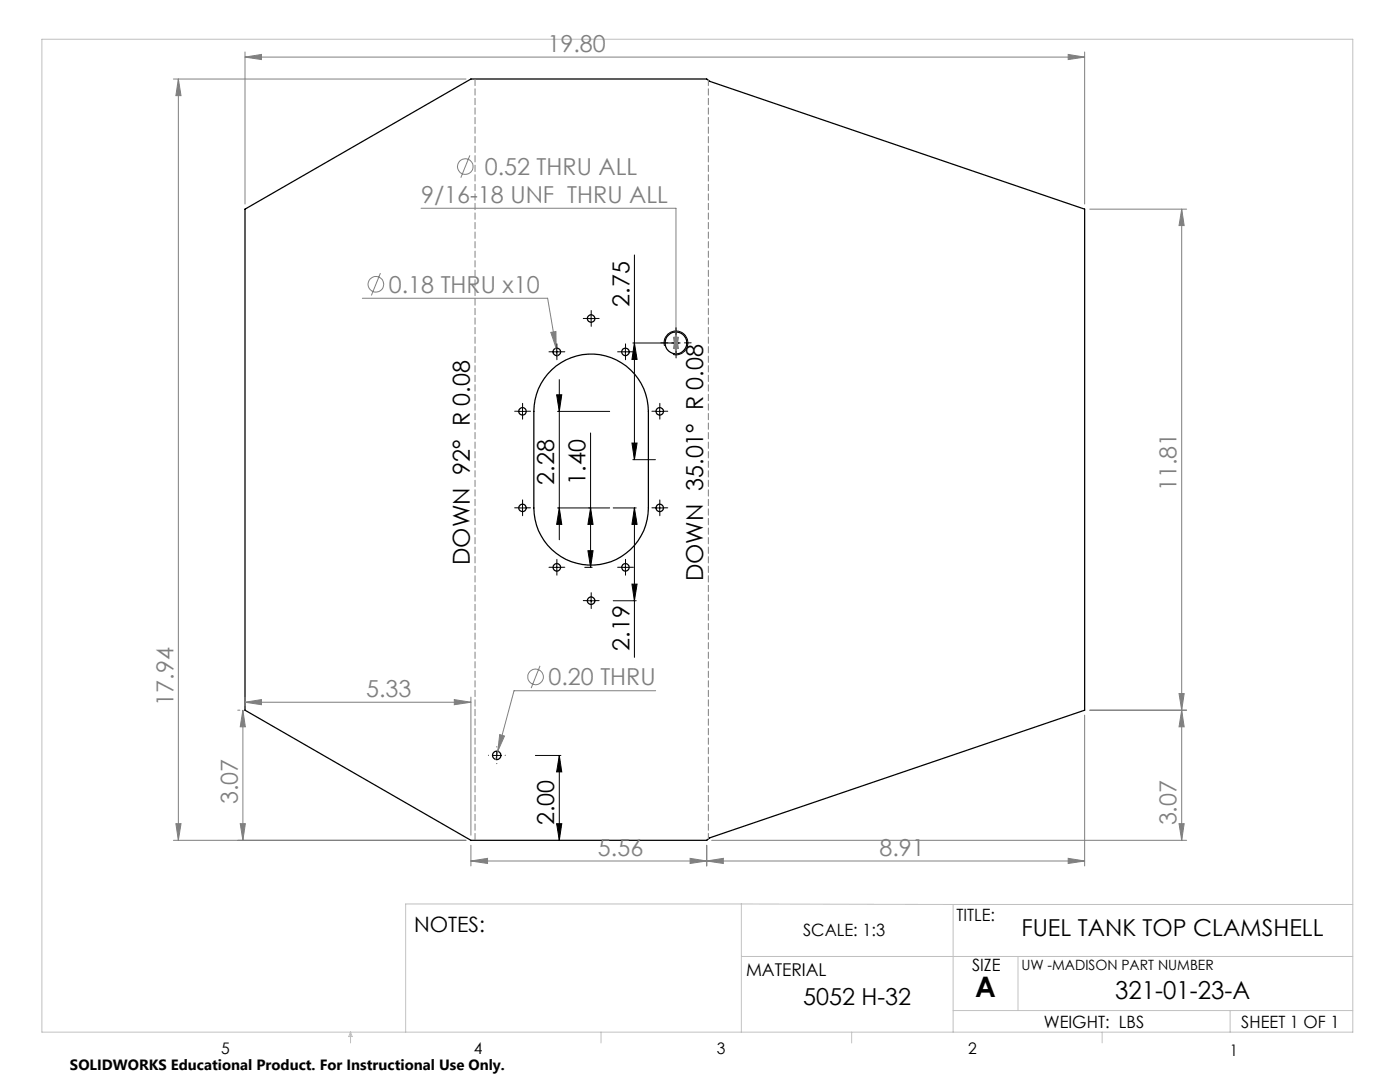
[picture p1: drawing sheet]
<svg xmlns="http://www.w3.org/2000/svg" width="279mm" height="216mm" viewBox="0 0 279 216" stroke-linecap="round" stroke-linejoin="round" font-family="sans-serif">
<g fill="none" stroke="#c0c0c0" stroke-width=".2">
<path d="M8.4 7.8h261.6v198.2h-261.6zM148 180.4v25.6M148 180.4h-67v25.6M148 190.9h122M148 180.4l42.2 .1M190.2 180.5v25.5M190.2 180.5h79.8M203.2 190.9v10.7M70 206v2.1M70 206l.3 .8h-.7zM119.9 206v2.1M170 206v2.1"/>
<path d="M190.2 201.6h79.8M220 206v2.1M245.5 201.6v4.4"/>
</g>
<g fill="none" stroke="#000" stroke-width=".25">
<path d="M48.9 41.7l45.1-25.9h47l.6 .4 74.9 25.5v100l-74.9 25.5-.6 .5h-47l-45.1-26zM110.1 73.8a11.4 11.4 0 0 1 12.4-2.2 11.4 11.4 0 0 1 6.9 10.5v19.3a11.4 11.4 0 0 1-11.4 11.4 11.4 11.4 0 0 1-11.5-11.4v-19.3a11.3 11.3 0 0 1 3.6-8.3z"/>
<circle cx="111.1" cy="70.2" r=".75"/>
<circle cx="118" cy="63.6" r=".74"/>
<circle cx="124.8" cy="70.2" r=".74"/>
<circle cx="134.9" cy="68.4" r="2.18"/>
<circle cx="104.3" cy="82.1" r=".74"/>
<circle cx="131.6" cy="82.1" r=".75"/>
<circle cx="104.3" cy="101.3" r=".75"/>
<circle cx="111.1" cy="113.2" r=".75"/>
<circle cx="118" cy="119.9" r=".75"/>
<circle cx="124.8" cy="113.2" r=".75"/>
<circle cx="131.7" cy="101.3" r=".74"/>
<circle cx="99.1" cy="150.7" r=".85"/>
</g>
<g fill="none" stroke="#808080" stroke-width=".2">
<path d="M34.6 15.8h58.4M35.6 15.8l.5 3.3h-1zM35.6 15.8v151.9M48.9 11.4l3.3-.5v1zM48.9 10.4v30.3M48.9 11.4h167.6M213.2 10.9l3.3 .5-3.3 .5zM216.5 10.4v30.3M93.8 31l-1.8 4.5M72.3 59.5h37l1.9 11.4M75.9 54.5l-1.8 4.4M84 41.6h50.9v29"/>
<path d="M217.5 41.7h19.3M235.8 41.7l.5 3.3h-1zM235.8 41.7v126M109.9 66.3l1-.2 .1 3.4zM134.4 67.3h1l-.5 3.3zM134.9 66.3l.5 3.2h-1zM48.9 139.1v1.6M90.7 139.6l3.3 .5-3.3 .5zM94 139.1v27.6M107.8 132.9l-1.8 4.4M130.8 137.8h-28.2l-3.3 12.1M235.3 138.4h1l-.5 3.3z"/>
<path d="M47.4 141.7h.5M48.5 141.7l.5 3.3h-1.1zM48.5 141.7v26M48.9 140.1l3.3-.5v1zM48.9 140.1h45.1M99.3 149.9l-.4 1.7M99.7 146.6l1 .3-1.4 3zM216.5 142.7v30.1M217.5 141.7h19.3M235.8 141.7l.5 3.3h-1zM34.6 167.7h58.4M35.1 164.4h1l-.5 3.3z"/>
<path d="M47.9 164.4h1.1l-.5 3.3zM94 171.8l3.3-.5v1zM94 168.7v4.1M94 171.8h122.5M137.7 171.3l3.3 .5-3.3 .5zM141 171.8l3.4-.5v1zM141 168.7v4.1M142 167.7h94.8M213.2 171.3l3.3 .5-3.3 .5zM235.3 164.4h1l-.5 3.3z"/>
<circle cx="92.8" cy="33.2" r="1.56"/>
<circle cx="75" cy="56.7" r="1.56"/>
<circle cx="106.9" cy="135.1" r="1.55"/>
</g>
<g fill="none" stroke="#000" stroke-width=".2">
<path d="M126.6 50.9v40.8M110.3 70.2h1.7M111.1 78.8h1l-.5 3.3zM111.1 69.4v1.6M111.6 75.7v32M117.1 63.6h1.7M118 62.7v1.7M124 70.2h1.7M124.8 69.4v1.6M126.6 68.4l.5 3.3h-1zM132.6 69a2.38 2.38 0 0 1 2.1-2.9 2.38 2.38 0 0 1 2.6 2.5 2.38 2.38 0 0 1-3 2.1M134.9 67.6v1.7"/>
<path d="M135.7 68.4h-9.4M103.4 82.1h1.7M104.3 81.2v1.7M111.3 82.1h10.4M117.9 86.4v26.8M126.1 88.4h1l-.5 3.3zM126.3 91.7h4.5M130.8 82.1h1.7M131.7 81.2v1.7M103.4 101.4h1.7M104.3 100.5v1.7M110.3 113.2h1.7"/>
<path d="M111.1 112.4v1.7M111.3 101.4h10.4M111.6 101.4l.5 3.2h-1zM116.7 113.2h1.5M117.1 119.9h1.7M117.3 109.9h1.1l-.5 3.3zM117.9 101.4l.5 3.2h-1.1zM118 119v1.7M122.4 101.4h4.6M122.4 119.9h4.6M124 113.2h1.7M124.8 112.4v1.7"/>
<path d="M126.1 116.6h1l-.5 3.3zM126.6 101.4l.5 3.2h-1zM126.6 101.4v29.8M130.8 101.4h1.7M131.7 100.5v1.7M98.3 150.7h1.7M99.1 149.9v1.7M106.9 150.7h5M111.6 150.7l.5 3.3h-1zM111.6 150.7v17M111.1 164.4h1l-.5 3.3z"/>
</g>
<path d="M141.4 167.4v-151.4" fill="none" stroke="#808080" stroke-width=".2" stroke-dasharray="1.3 .6" stroke-dashoffset=".2"/>
<path d="M94.8 167.6v-151.9" fill="none" stroke="#808080" stroke-width=".2" stroke-dasharray="1.3 .6" stroke-dashoffset="-.1"/>
<g fill="none" stroke="#000" stroke-width=".2" stroke-dasharray="15.2 1.3 1.3 1.3">
<path d="M110.3 70.2h-.7M111.1 69.4v-.8M111.1 71v.8M112 70.2h.7M117.2 63.5h-.8M118 62.7v-.7M118 64.4v.7M118.8 63.5h.8M124 70.2h-.7M124.8 69.4v-.8M124.8 71v.8M125.7 70.2h.7"/>
<path d="M133.3 68.4h-1.4M134.9 66.7v-1.3M134.9 70.1v1.3M136.6 68.4h1.3M103.5 82.1h-.8M104.3 81.2v-.7M104.3 82.9v.7M105.1 82.1h.8M130.8 82.1h-.7M131.7 81.2v-.7M131.7 82.9v.7M132.5 82.1h.8"/>
<path d="M103.5 101.3h-.8M104.3 100.5v-.8M104.3 102.2v.7M105.1 101.3h.8M110.3 113.2h-.7M111.1 112.4v-.8M111.1 114v.8M112 113.2h.7M117.2 119.8h-.8M118 119v-.7M118.8 119.8h.8M124 113.2h-.7"/>
<path d="M124.8 112.4v-.8M124.8 114v.8M125.7 113.2h.7M130.8 101.3h-.7M131.7 100.5v-.8M131.7 102.2v.7M132.5 101.3h.8M118 120.7v.7M97.5 150.7h.1M99.1 149h.1M99.1 152.4h.1M100.8 150.7h.1"/>
</g>
<g fill="#000">
<path d="M126.6 68.4l.5 3.3h-1zM126.1 88.4h1l-.5 3.3zM111.6 150.7l.5 3.3h-1zM111.1 164.4h1l-.5 3.3z"/>
<path d="M111.6 101.4l.5 3.2h-1zM111.1 78.8h1l-.5 3.3zM126.1 116.6h1l-.5 3.3zM126.6 101.4l.5 3.2h-1z"/>
<path d="M117.3 109.9h1.1l-.5 3.3zM117.9 101.4l.5 3.2h-1.1z"/>
</g>
<g fill="#808080">
<path d="M90.7 139.6l3.3 .5-3.3 .5zM48.9 140.1l3.3-.5v1zM137.7 171.3l3.3 .5-3.3 .5zM94 171.8l3.3-.5v1z"/>
<path d="M134.4 67.3l.5 3.3 .5-3.3zM134.9 66.3l-.5 3.2h1zM99.7 146.6l-.4 3.3 1.4-3zM109.9 66.3l1.1 3.2-.1-3.4z"/>
<path d="M48.9 11.4l3.3-.5v1zM213.2 10.9l3.3 .5-3.3 .5z"/>
<path d="M235.3 138.4h1l-.5 3.3zM235.8 41.7l.5 3.3h-1z"/>
<path d="M35.6 15.8l.5 3.3h-1zM35.1 164.4h1l-.5 3.3zM48.5 141.7l.5 3.3h-1.1zM47.9 164.4h1.1l-.5 3.3zM235.8 141.7l.5 3.3h-1zM235.3 164.4h1l-.5 3.3z"/>
<path d="M141 171.8l3.4-.5v1zM213.2 171.3l3.3 .5-3.3 .5z"/>
</g>
<text font-size="5.6" x="194.6" y="199">A</text>
<text font-size="4.9" x="222.6" y="199.4">321-01-23-A</text>
<g font-size="4.7" fill="#808080">
<text x="109.3" y="10.4">19.80</text>
<text x="96.7" y="34.9">0.52 THRU ALL</text>
<text x="84" y="40.5">9/16-18 UNF THRU ALL</text>
<text x="77.6" y="58.4">0.18 THRU x10</text>
<text x="234.8" y="98" transform="rotate(-90 234.8 98)">11.81</text>
<text x="109.5" y="136.8">0.20 THRU</text>
<text x="34.6" y="140.8" transform="rotate(-90 34.6 140.8)">17.94</text>
<text x="73.1" y="139.1">5.33</text>
<text x="47.5" y="160.5" transform="rotate(-90 47.5 160.5)">3.07</text>
<text x="234.8" y="164.7" transform="rotate(-90 234.8 164.7)">3.07</text>
<text x="119.3" y="170.8">5.56</text>
<text x="175.5" y="170.8">8.91</text>
</g>
<g font-size="4.7">
<text x="125.6" y="61.2" transform="rotate(-90 125.6 61.2)">2.75</text>
<text x="110.6" y="96.7" transform="rotate(-90 110.6 96.7)">2.28</text>
<text x="116.9" y="96.7" transform="rotate(-90 116.9 96.7)">1.40</text>
<text x="93.8" y="112.8" transform="rotate(-90 93.8 112.8)">DOWN 92° R 0.08</text>
<text x="140.3" y="116" transform="rotate(-90 140.3 116)">DOWN 35.01° R 0.08</text>
<text x="125.6" y="129.9" transform="rotate(-90 125.6 129.9)">2.19</text>
<text x="110.6" y="164.7" transform="rotate(-90 110.6 164.7)">2.00</text>
<text x="203.8" y="186.8">FUEL TANK TOP CLAMSHELL</text>
<text x="160.3" y="200.6">5052 H-32</text>
</g>
<text font-size="4.2" x="82.6" y="185.9">NOTES:</text>
<text font-size="3.5" x="148.9" y="194.7">MATERIAL</text>
<g font-size="3.4">
<text x="190.9" y="183.8">TITLE:</text>
<text x="160.3" y="186.8">SCALE: 1:3</text>
<text x="194" y="193.8">SIZE</text>
<text x="208.3" y="205.1">WEIGHT: LBS</text>
<text x="247.7" y="205.1">SHEET 1 OF 1</text>
</g>
<g font-size="3.2">
<text x="44.2" y="210.4">5</text>
<text x="94.6" y="210.3">4</text>
<text x="143.1" y="210.4">3</text>
<text x="193.2" y="210.3">2</text>
<text x="245.4" y="210.6">1</text>
</g>
<text font-size="3" x="14" y="213.5">SOLIDWORKS Educational Product. For Instructional Use Only.</text>
<text font-size="2.8" x="203.8" y="193.5">UW -MADISON PART NUMBER</text>
</svg>
